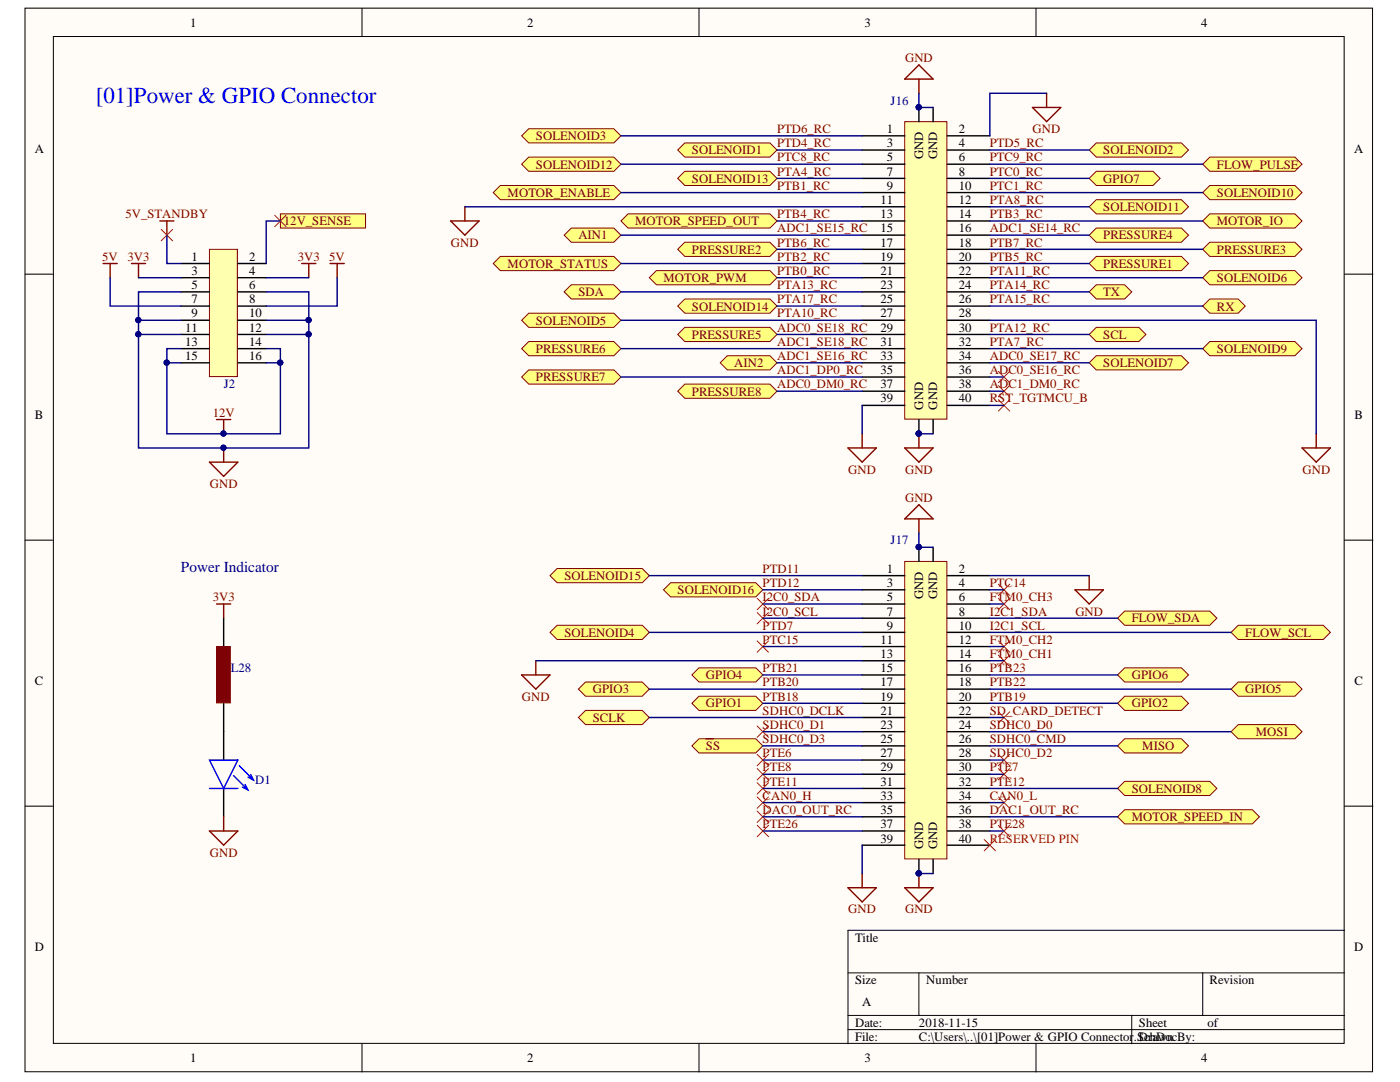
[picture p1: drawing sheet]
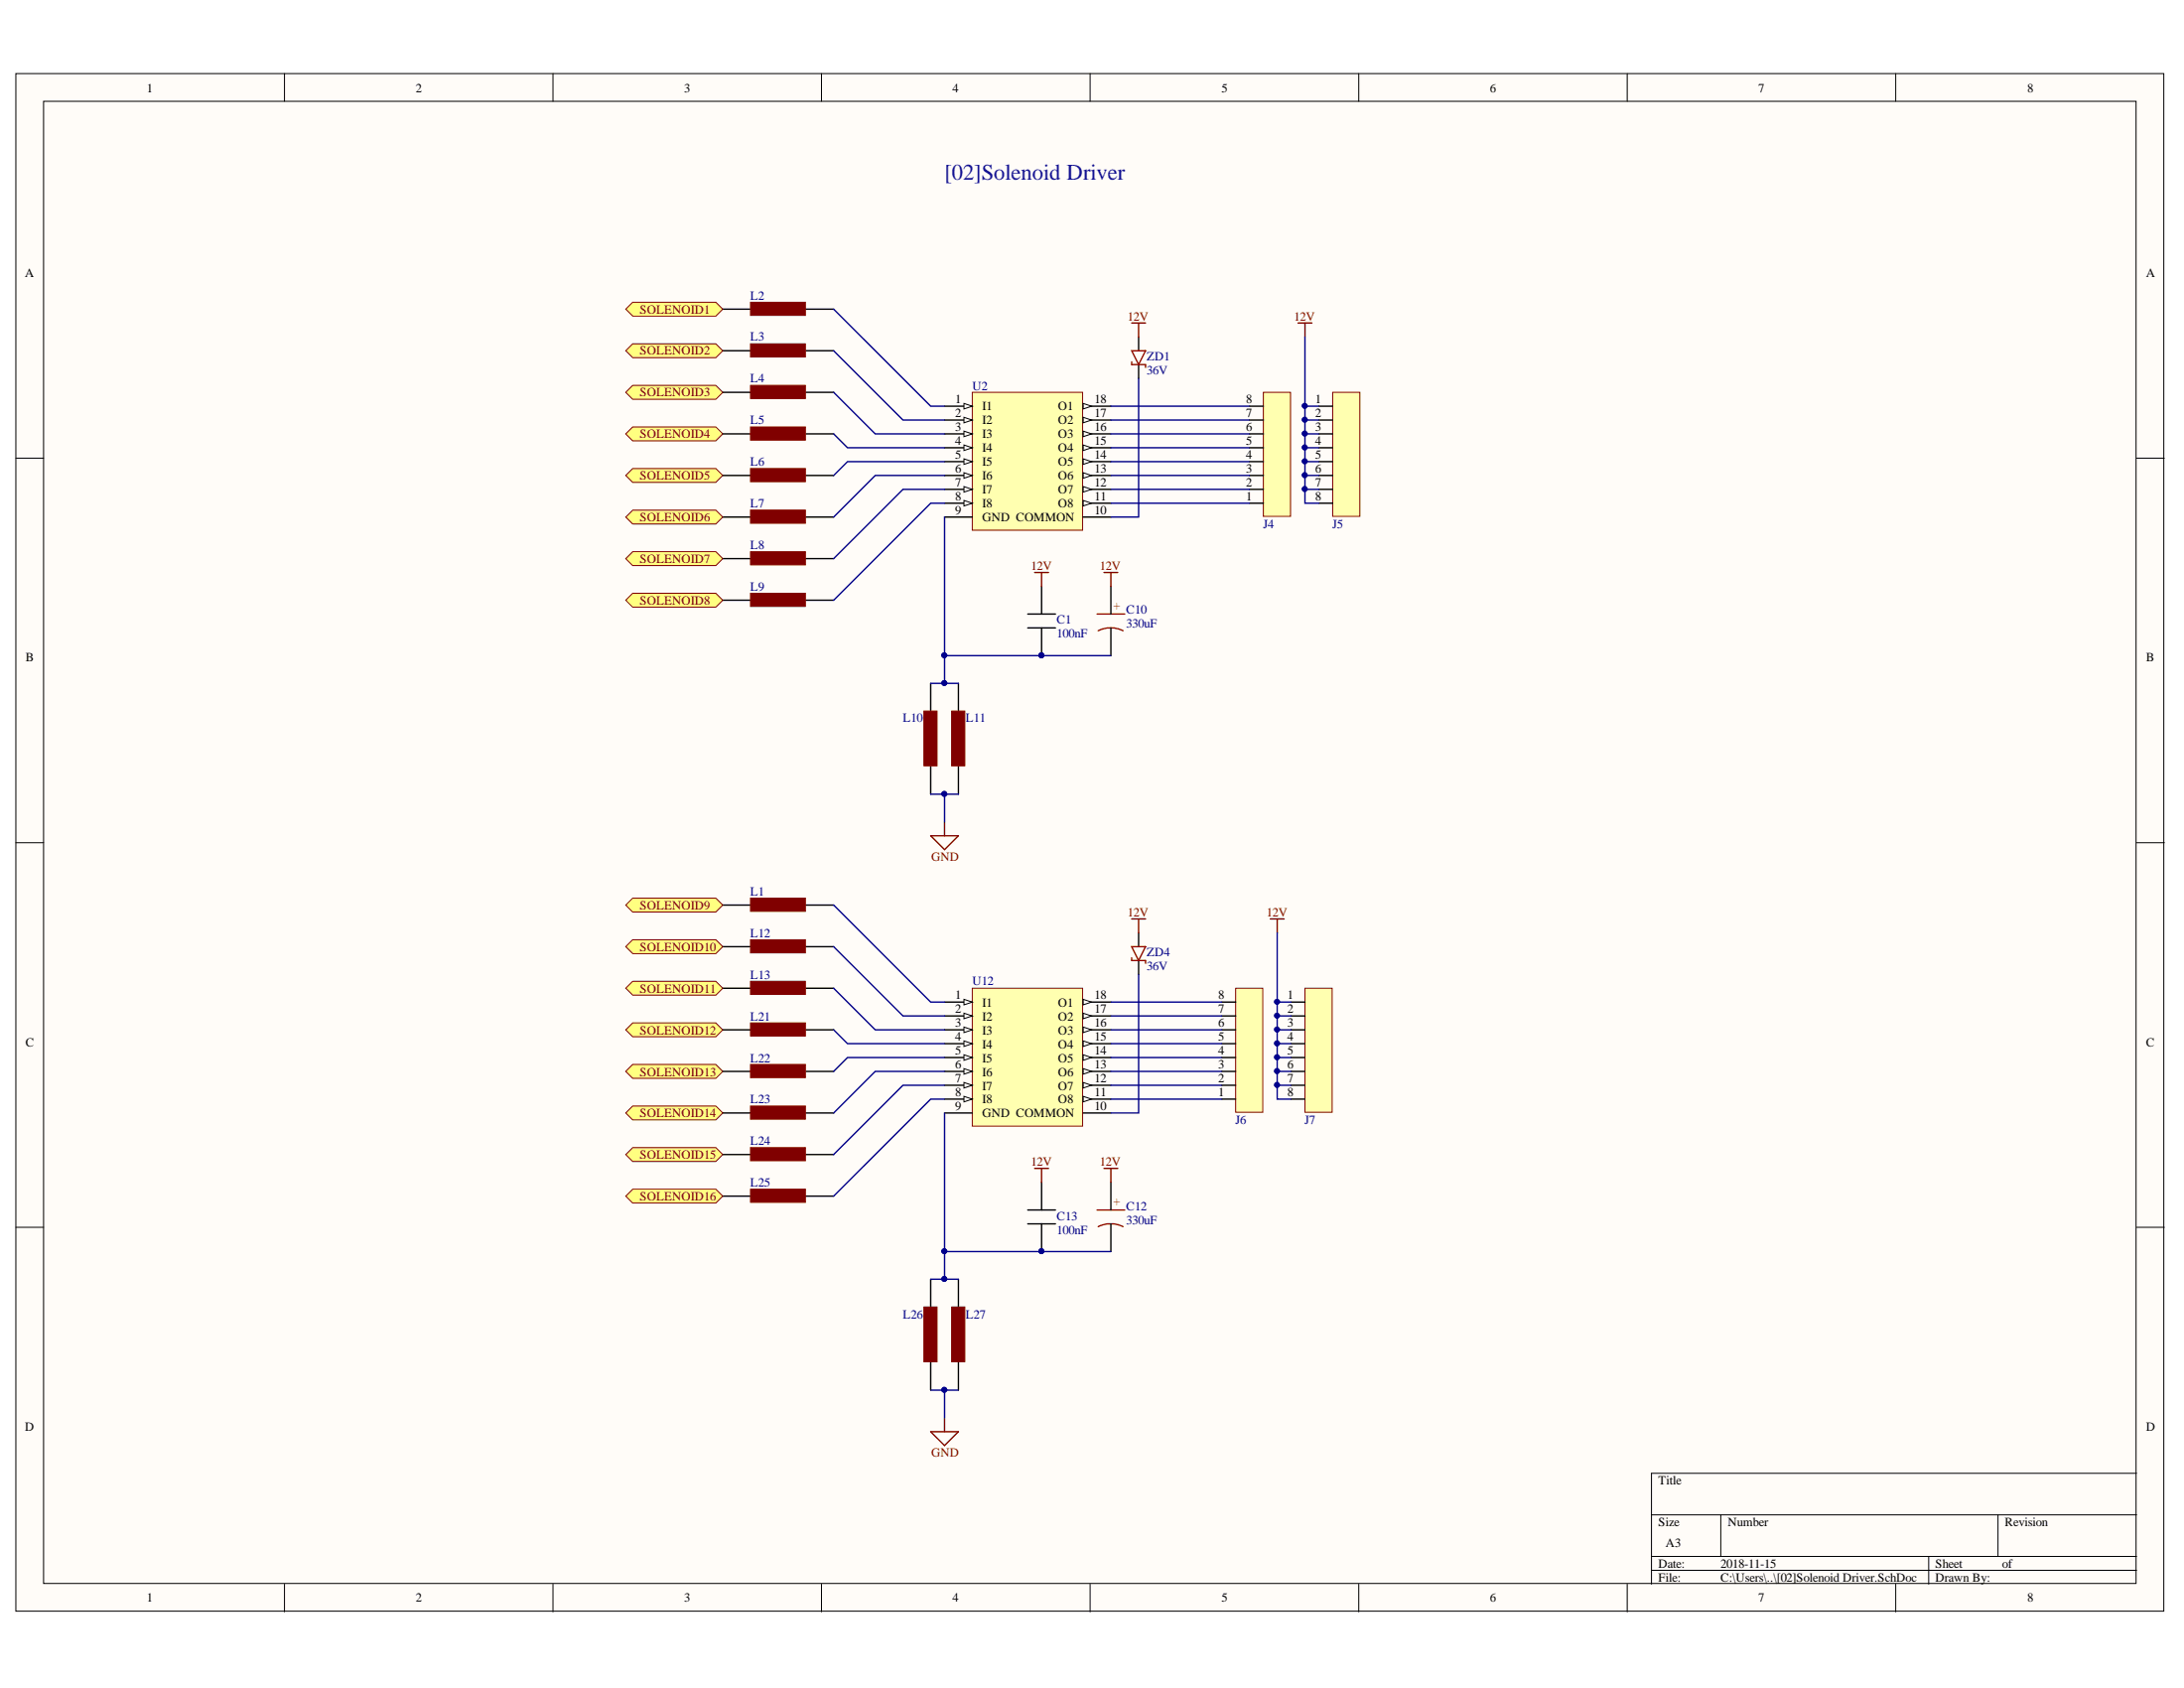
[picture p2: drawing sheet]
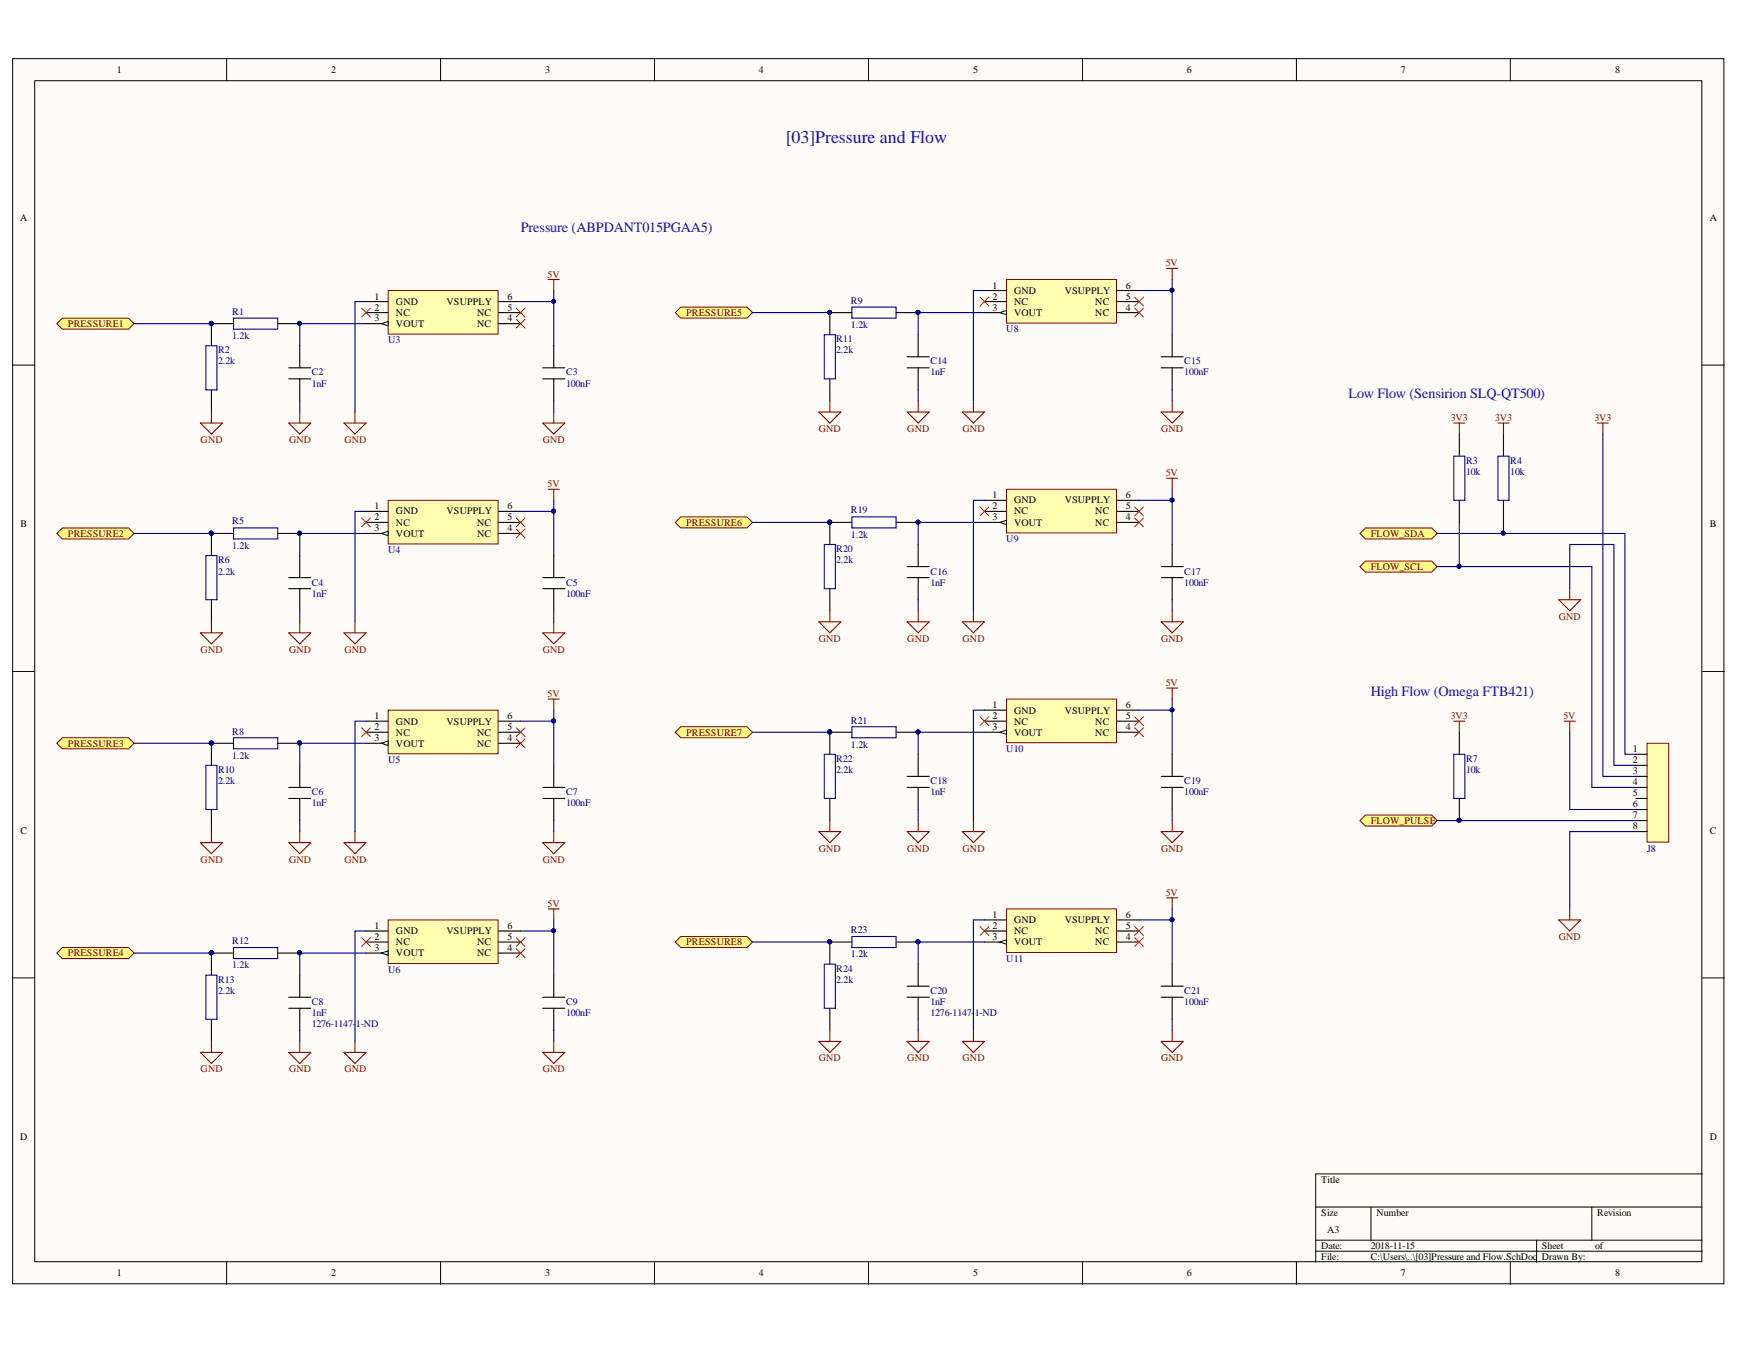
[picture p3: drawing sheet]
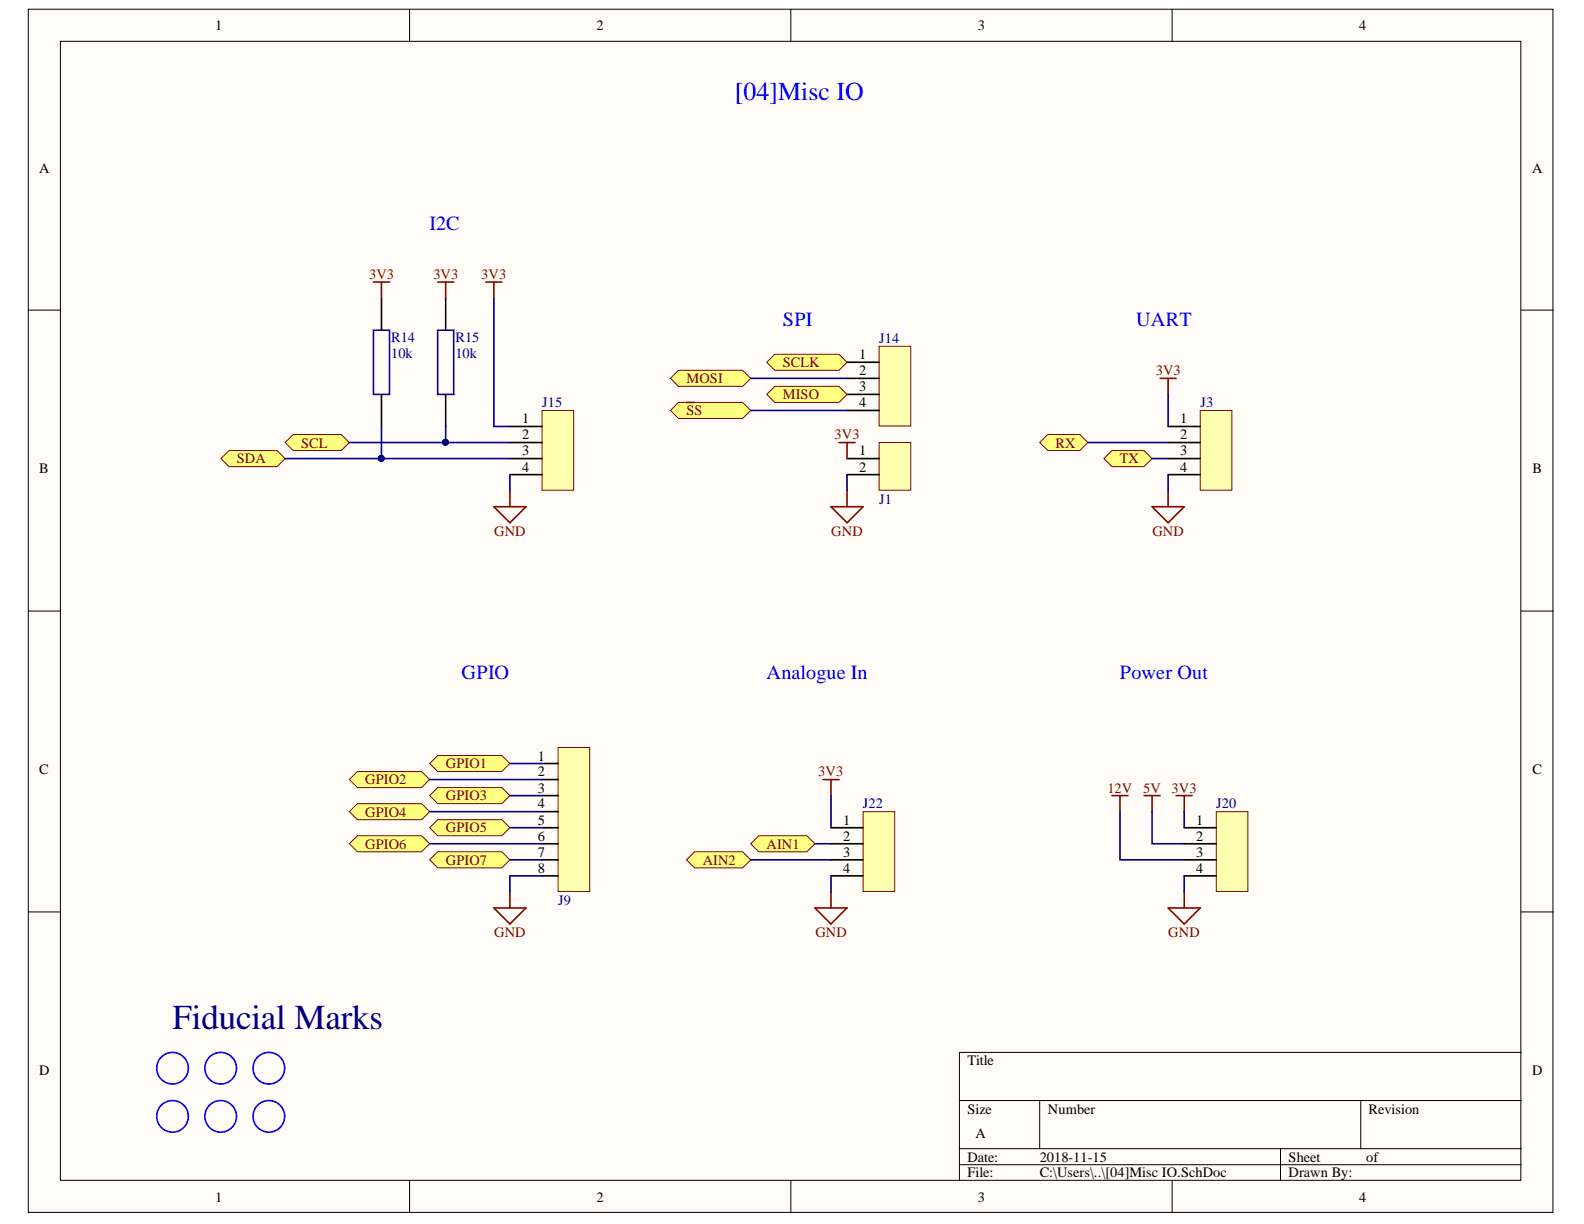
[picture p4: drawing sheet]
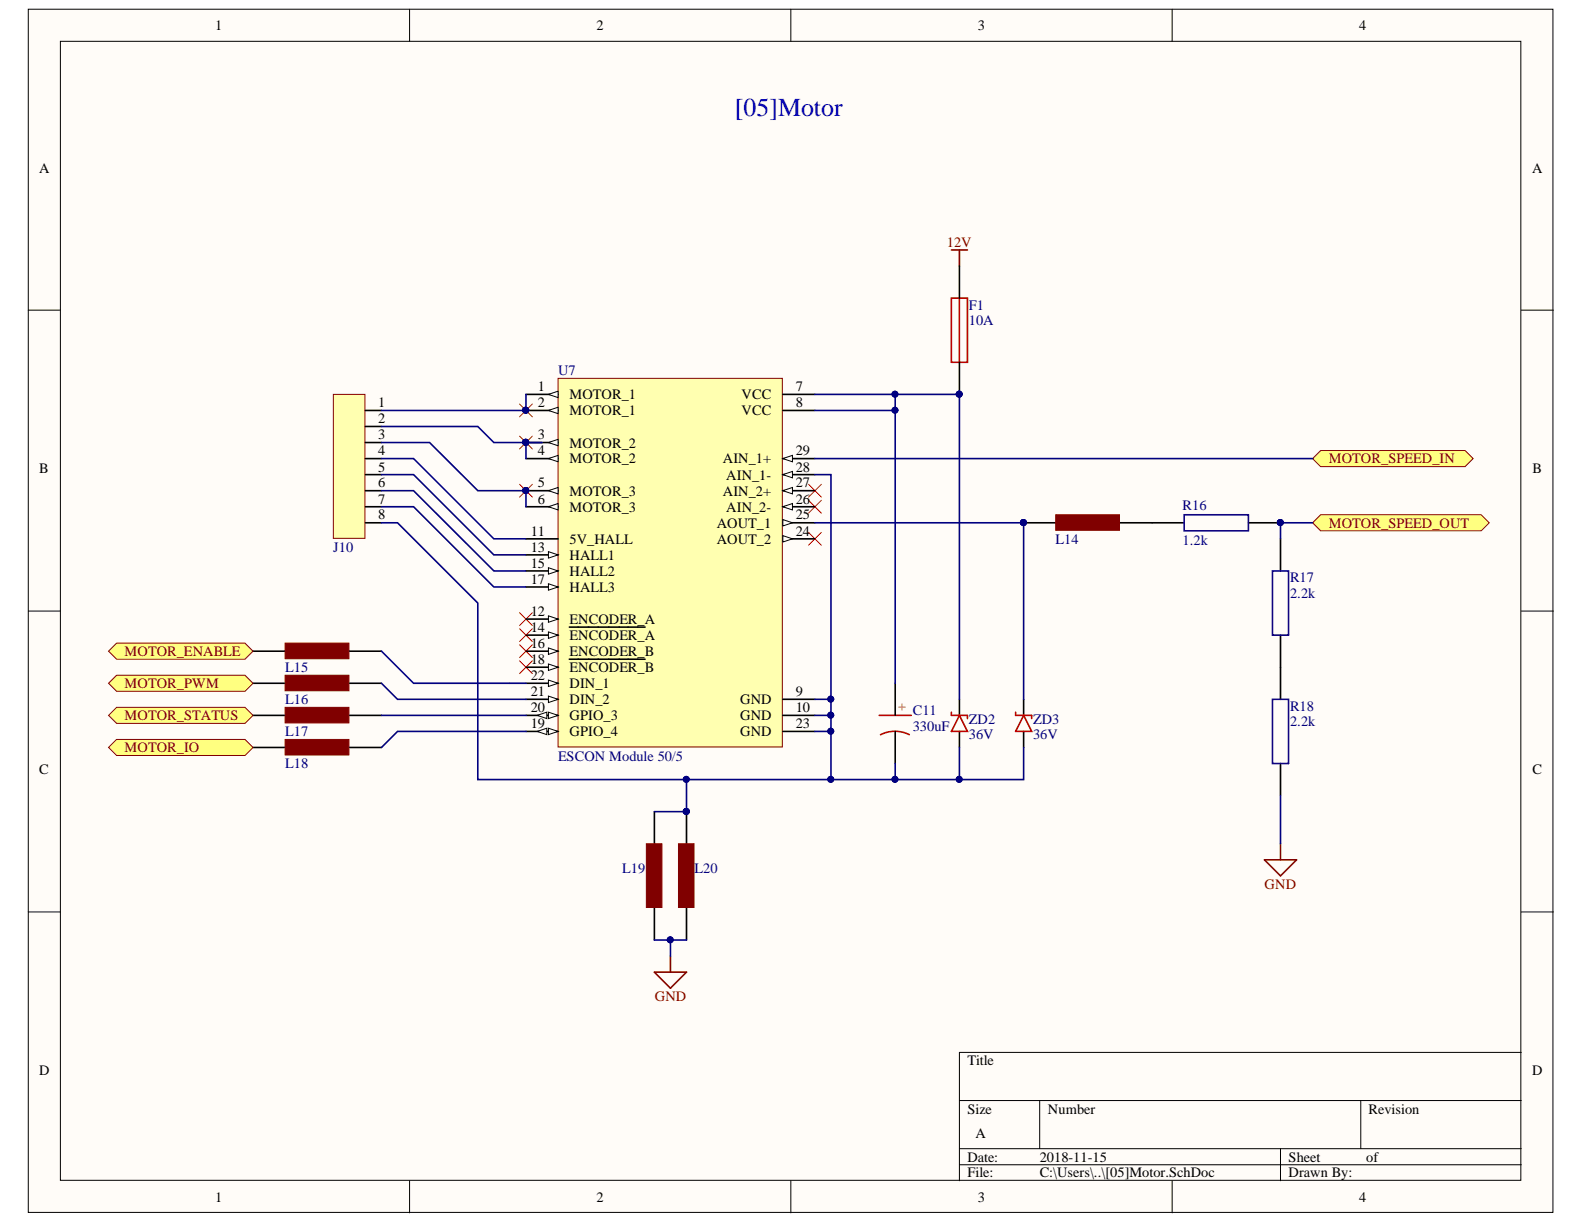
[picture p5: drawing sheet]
# Altium project ammdk_shield.PrjPcb
5 sheets, 112 parts. Net scope: flat (ports and power ports of the same name join across sheets).
Board files: blank_application_board.PcbDoc, generic_shield.PcbDoc
Sheets:
  [01]Power & GPIO Connector.SchDoc
  [02]Solenoid Driver.SchDoc
  [03]Pressure and Flow.SchDoc
  [04]Misc IO.SchDoc
  [05]Motor.SchDoc

## Sheet [01]Power & GPIO Connector.SchDoc
size A

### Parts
D1  XZFBB45S-9  [PLCC-2]  (value not drawn)
J2  DF11-16DP-2DSA(01)  [DF11-16DP-2DSA(01)_FLIP]  (value not drawn)
J16  M55-7004042R  [M55-7004042R_FLIP]  (value not drawn)
J17  M55-7004042R  [M55-7004042R_FLIP]  (value not drawn)
L28  MH2029-300Y  [INDC2012X11N]  (value not drawn)

### Ports
12V_SENSE, AIN1 (bidir), AIN2 (bidir), FLOW_PULSE (bidir), FLOW_SCL (bidir), FLOW_SDA (bidir), GPIO1 (bidir), GPIO2 (bidir), GPIO3 (bidir), GPIO4 (bidir), GPIO5 (bidir), GPIO6 (bidir), GPIO7 (bidir), MISO (bidir), MOSI (bidir), MOTOR_ENABLE (bidir), MOTOR_IO (bidir), MOTOR_PWM (bidir), MOTOR_SPEED_IN (bidir), MOTOR_SPEED_OUT (bidir), MOTOR_STATUS (bidir), PRESSURE1 (bidir), PRESSURE2 (bidir), PRESSURE3 (bidir), PRESSURE4 (bidir), PRESSURE5 (bidir), PRESSURE6 (bidir), PRESSURE7 (bidir), PRESSURE8 (bidir), RX (bidir), SCL (bidir), SCLK (bidir), SDA (bidir), SOLENOID1 (bidir), SOLENOID2 (bidir), SOLENOID3 (bidir), SOLENOID4 (bidir), SOLENOID5 (bidir), SOLENOID6 (bidir), SOLENOID7 (bidir), SOLENOID8 (bidir), SOLENOID9 (bidir), SOLENOID10 (bidir), SOLENOID11 (bidir), SOLENOID12 (bidir), SOLENOID13 (bidir), SOLENOID14 (bidir), SOLENOID15 (bidir), SOLENOID16 (bidir), TX (bidir), ~{S}S (bidir)

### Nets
3V3: J2.3 J2.4 L28.2
5V: J2.7 J2.8
5V_STANDBY: J2.1
12V: J2.13 J2.14 J2.15 J2.16
GND: D1.2 J2.5 J2.6 J2.9 J2.10 J2.11 J2.12 J16.2 J16.11 J16.28 J16.39 J16.GND J17.2 J17.13 J17.39 J17.GND
ADC0_DM0_RC: J16.37 ; port PRESSURE8
ADC0_SE16_RC: J16.36
ADC0_SE17_RC: J16.34 ; port SOLENOID7
ADC0_SE18_RC: J16.29 ; port PRESSURE5
ADC1_DM0_RC: J16.38
ADC1_DP0_RC: J16.35 ; port PRESSURE7
ADC1_SE14_RC: J16.16 ; port PRESSURE4
ADC1_SE15_RC: J16.15 ; port AIN1
ADC1_SE16_RC: J16.33 ; port AIN2
ADC1_SE18_RC: J16.31 ; port PRESSURE6
CAN0_H: J17.33
CAN0_L: J17.34
DAC0_OUT_RC: J17.35
DAC1_OUT_RC: J17.36 ; port MOTOR_SPEED_IN
FTM0_CH1: J17.14
FTM0_CH2: J17.12
FTM0_CH3: J17.6
I2C0_SCL: J17.7
I2C0_SDA: J17.5
I2C1_SCL: J17.10 ; port FLOW_SCL
I2C1_SDA: J17.8 ; port FLOW_SDA
PTA4_RC: J16.7 ; port SOLENOID13
PTA7_RC: J16.32 ; port SOLENOID9
PTA8_RC: J16.12 ; port SOLENOID11
PTA10_RC: J16.27 ; port SOLENOID5
PTA11_RC: J16.22 ; port SOLENOID6
PTA12_RC: J16.30 ; port SCL
PTA13_RC: J16.23 ; port SDA
PTA14_RC: J16.24 ; port TX
PTA15_RC: J16.26 ; port RX
PTA17_RC: J16.25 ; port SOLENOID14
PTB0_RC: J16.21 ; port MOTOR_PWM
PTB1_RC: J16.9 ; port MOTOR_ENABLE
PTB2_RC: J16.19 ; port MOTOR_STATUS
PTB3_RC: J16.14 ; port MOTOR_IO
PTB4_RC: J16.13 ; port MOTOR_SPEED_OUT
PTB5_RC: J16.20 ; port PRESSURE1
PTB6_RC: J16.17 ; port PRESSURE2
PTB7_RC: J16.18 ; port PRESSURE3
PTB18: J17.19 ; port GPIO1
PTB19: J17.20 ; port GPIO2
PTB20: J17.17 ; port GPIO3
PTB21: J17.15 ; port GPIO4
PTB22: J17.18 ; port GPIO5
PTB23: J17.16 ; port GPIO6
PTC0_RC: J16.8 ; port GPIO7
PTC1_RC: J16.10 ; port SOLENOID10
PTC8_RC: J16.5 ; port SOLENOID12
PTC9_RC: J16.6 ; port FLOW_PULSE
PTC14: J17.4
PTC15: J17.11
PTD4_RC: J16.3 ; port SOLENOID1
PTD5_RC: J16.4 ; port SOLENOID2
PTD6_RC: J16.1 ; port SOLENOID3
PTD7: J17.9 ; port SOLENOID4
PTD11: J17.1 ; port SOLENOID15
PTD12: J17.3 ; port SOLENOID16
PTE6: J17.27
PTE7: J17.30
PTE8: J17.29
PTE11: J17.31
PTE12: J17.32 ; port SOLENOID8
PTE26: J17.37
PTE28: J17.38
RST_TGTMCU_B: J16.40
SD_CARD_DETECT: J17.22
SDHC0_CMD: J17.26 ; port MISO
SDHC0_D0: J17.24 ; port MOSI
SDHC0_D1: J17.23
SDHC0_D2: J17.28
SDHC0_D3: J17.25 ; port ~{S}S
SDHC0_DCLK: J17.21 ; port SCLK
NetD1_1: D1.1 L28.1
NetJ2_2: J2.2 ; port 12V_SENSE

Not connected (* = marked no-connect by the designer): J17 40*

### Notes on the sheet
- [01]Power & GPIO Connector
- Power Indicator
- (near J17) RESERVED PIN

## Sheet [02]Solenoid Driver.SchDoc
size A3

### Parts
C1  100nF  [CAPC2012X09N]
C10  330uF  [CAPAE137130X140M]
C12  330uF  [CAPAE137130X140M]
C13  100nF  [CAPC2012X09N]
J4  1771156  [1771156]  (value not drawn)
J5  1771156  [1771156]  (value not drawn)
J6  1771156  [1771156]  (value not drawn)
J7  1771156  [1771156]  (value not drawn)
L1  MH2029-300Y  [INDC2012X11N]  (value not drawn)
L2  MH2029-300Y  [INDC2012X11N]  (value not drawn)
L3  MH2029-300Y  [INDC2012X11N]  (value not drawn)
L4  MH2029-300Y  [INDC2012X11N]  (value not drawn)
L5  MH2029-300Y  [INDC2012X11N]  (value not drawn)
L6  MH2029-300Y  [INDC2012X11N]  (value not drawn)
L7  MH2029-300Y  [INDC2012X11N]  (value not drawn)
L8  MH2029-300Y  [INDC2012X11N]  (value not drawn)
L9  MH2029-300Y  [INDC2012X11N]  (value not drawn)
L10  MH2029-300Y  [INDC2012X11N]  (value not drawn)
L11  MH2029-300Y  [INDC2012X11N]  (value not drawn)
L12  MH2029-300Y  [INDC2012X11N]  (value not drawn)
L13  MH2029-300Y  [INDC2012X11N]  (value not drawn)
L21  MH2029-300Y  [INDC2012X11N]  (value not drawn)
L22  MH2029-300Y  [INDC2012X11N]  (value not drawn)
L23  MH2029-300Y  [INDC2012X11N]  (value not drawn)
L24  MH2029-300Y  [INDC2012X11N]  (value not drawn)
L25  MH2029-300Y  [INDC2012X11N]  (value not drawn)
L26  MH2029-300Y  [INDC2012X11N]  (value not drawn)
L27  MH2029-300Y  [INDC2012X11N]  (value not drawn)
U2  TBD62083A  [TSOP65P640X155-18N]  (value not drawn)
U12  TBD62083A  [TSOP65P640X155-18N]  (value not drawn)
ZD1  36V  [SOT95P237X111-3N]
ZD4  36V  [SOT95P237X111-3N]

### Ports
SOLENOID1 (bidir), SOLENOID2 (bidir), SOLENOID3 (bidir), SOLENOID4 (bidir), SOLENOID5 (bidir), SOLENOID6 (bidir), SOLENOID7 (bidir), SOLENOID8 (bidir), SOLENOID9 (bidir), SOLENOID10 (bidir), SOLENOID11 (bidir), SOLENOID12 (bidir), SOLENOID13 (bidir), SOLENOID14 (bidir), SOLENOID15 (bidir), SOLENOID16 (bidir)

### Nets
12V: C1.2 C10.1 C12.1 C13.2 J5.1 J5.2 J5.3 J5.4 J5.5 J5.6 J5.7 J5.8 J7.1 J7.2 J7.3 J7.4 J7.5 J7.6 J7.7 J7.8 ZD1.A ZD4.A
GND: L10.1 L11.1 L26.1 L27.1
ADC0_SE17_RC: L8.1 ; port SOLENOID7
PTA4_RC: L22.1 ; port SOLENOID13
PTA7_RC: L1.1 ; port SOLENOID9
PTA8_RC: L13.1 ; port SOLENOID11
PTA10_RC: L6.1 ; port SOLENOID5
PTA11_RC: L7.1 ; port SOLENOID6
PTA17_RC: L23.1 ; port SOLENOID14
PTC1_RC: L12.1 ; port SOLENOID10
PTC8_RC: L21.1 ; port SOLENOID12
PTD4_RC: L2.1 ; port SOLENOID1
PTD5_RC: L3.1 ; port SOLENOID2
PTD6_RC: L4.1 ; port SOLENOID3
PTD7: L5.1 ; port SOLENOID4
PTD11: L24.1 ; port SOLENOID15
PTD12: L25.1 ; port SOLENOID16
PTE12: L9.1 ; port SOLENOID8
NetC1_1: C1.1 C10.2 L10.2 L11.2 U2.9(GND)
NetC12_2: C12.2 C13.1 L26.2 L27.2 U12.9(GND)
NetJ4_1: J4.1 U2.11(O8)
NetJ4_2: J4.2 U2.12(O7)
NetJ4_3: J4.3 U2.13(O6)
NetJ4_4: J4.4 U2.14(O5)
NetJ4_5: J4.5 U2.15(O4)
NetJ4_6: J4.6 U2.16(O3)
NetJ4_7: J4.7 U2.17(O2)
NetJ4_8: J4.8 U2.18(O1)
NetJ6_1: J6.1 U12.11(O8)
NetJ6_2: J6.2 U12.12(O7)
NetJ6_3: J6.3 U12.13(O6)
NetJ6_4: J6.4 U12.14(O5)
NetJ6_5: J6.5 U12.15(O4)
NetJ6_6: J6.6 U12.16(O3)
NetJ6_7: J6.7 U12.17(O2)
NetJ6_8: J6.8 U12.18(O1)
NetL1_2: L1.2 U12.1(I1)
NetL2_2: L2.2 U2.1(I1)
NetL3_2: L3.2 U2.2(I2)
NetL4_2: L4.2 U2.3(I3)
NetL5_2: L5.2 U2.4(I4)
NetL6_2: L6.2 U2.5(I5)
NetL7_2: L7.2 U2.6(I6)
NetL8_2: L8.2 U2.7(I7)
NetL9_2: L9.2 U2.8(I8)
NetL12_2: L12.2 U12.2(I2)
NetL13_2: L13.2 U12.3(I3)
NetL21_2: L21.2 U12.4(I4)
NetL22_2: L22.2 U12.5(I5)
NetL23_2: L23.2 U12.6(I6)
NetL24_2: L24.2 U12.7(I7)
NetL25_2: L25.2 U12.8(I8)
NetU2_10: U2.10(COMMON) ZD1.K
NetU12_10: U12.10(COMMON) ZD4.K

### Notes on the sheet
- [02]Solenoid Driver

## Sheet [03]Pressure and Flow.SchDoc
size A3

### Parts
C2  1nF  [CAPC2012X09N]
C3  100nF  [CAPC2012X09N]
C4  1nF  [CAPC2012X09N]
C5  100nF  [CAPC2012X09N]
C6  1nF  [CAPC2012X09N]
C7  100nF  [CAPC2012X09N]
C8  1nF  Supplier Part Number 1: 1276-1147-1-ND  [CAPC2012X09N]
C9  100nF  [CAPC2012X09N]
C14  1nF  [CAPC2012X09N]
C15  100nF  [CAPC2012X09N]
C16  1nF  [CAPC2012X09N]
C17  100nF  [CAPC2012X09N]
C18  1nF  [CAPC2012X09N]
C19  100nF  [CAPC2012X09N]
C20  1nF  Supplier Part Number 1: 1276-1147-1-ND  [CAPC2012X09N]
C21  100nF  [CAPC2012X09N]
J8  1771156  [1771156]  (value not drawn)
R1  1.2k  [RESC2012X07N_SAMSUNG]
R2  2.2k  [RESC2012X07N_SAMSUNG]
R3  10k  [RESC2012X07N_SAMSUNG]
R4  10k  [RESC2012X07N_SAMSUNG]
R5  1.2k  [RESC2012X07N_SAMSUNG]
R6  2.2k  [RESC2012X07N_SAMSUNG]
R7  10k  [RESC2012X07N_SAMSUNG]
R8  1.2k  [RESC2012X07N_SAMSUNG]
R9  1.2k  [RESC2012X07N_SAMSUNG]
R10  2.2k  [RESC2012X07N_SAMSUNG]
R11  2.2k  [RESC2012X07N_SAMSUNG]
R12  1.2k  [RESC2012X07N_SAMSUNG]
R13  2.2k  [RESC2012X07N_SAMSUNG]
R19  1.2k  [RESC2012X07N_SAMSUNG]
R20  2.2k  [RESC2012X07N_SAMSUNG]
R21  1.2k  [RESC2012X07N_SAMSUNG]
R22  2.2k  [RESC2012X07N_SAMSUNG]
R23  1.2k  [RESC2012X07N_SAMSUNG]
R24  2.2k  [RESC2012X07N_SAMSUNG]
U3  ABPDANT015PGAA5_SMD  [DIP6 SMD]  (value not drawn)
U4  ABPDANT015PGAA5_SMD  [DIP6 SMD]  (value not drawn)
U5  ABPDANT015PGAA5_SMD  [DIP6 SMD]  (value not drawn)
U6  ABPDANT015PGAA5_SMD  [DIP6 SMD]  (value not drawn)
U8  ABPDANT015PGAA5_SMD  [DIP6 SMD]  (value not drawn)
U9  ABPDANT015PGAA5_SMD  [DIP6 SMD]  (value not drawn)
U10  ABPDANT015PGAA5_SMD  [DIP6 SMD]  (value not drawn)
U11  ABPDANT015PGAA5_SMD  [DIP6 SMD]  (value not drawn)

### Ports
FLOW_PULSE (bidir), FLOW_SCL (bidir), FLOW_SDA (bidir), PRESSURE1 (bidir), PRESSURE2 (bidir), PRESSURE3 (bidir), PRESSURE4 (bidir), PRESSURE5 (bidir), PRESSURE6 (bidir), PRESSURE7 (bidir), PRESSURE8 (bidir)

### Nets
3V3: J8.3 R3.2 R4.2 R7.2
5V: C3.2 C5.2 C7.2 C9.2 C15.2 C17.2 C19.2 C21.2 J8.6 U3.6(VSUPPLY) U4.6(VSUPPLY) U5.6(VSUPPLY) U6.6(VSUPPLY) U8.6(VSUPPLY) U9.6(VSUPPLY) U10.6(VSUPPLY) U11.6(VSUPPLY)
GND: C2.1 C3.1 C4.1 C5.1 C6.1 C7.1 C8.1 C9.1 C14.1 C15.1 C16.1 C17.1 C18.1 C19.1 C20.1 C21.1 J8.2 J8.8 R2.1 R6.1 R10.1 R11.1 R13.1 R20.1 R22.1 R24.1 U3.1(GND) U4.1(GND) U5.1(GND) U6.1(GND) U8.1(GND) U9.1(GND) U10.1(GND) U11.1(GND)
ADC0_DM0_RC: R23.1 R24.2 ; port PRESSURE8
ADC0_SE18_RC: R9.1 R11.2 ; port PRESSURE5
ADC1_DP0_RC: R21.1 R22.2 ; port PRESSURE7
ADC1_SE14_RC: R12.1 R13.2 ; port PRESSURE4
ADC1_SE18_RC: R19.1 R20.2 ; port PRESSURE6
I2C1_SCL: J8.4 R3.1 ; port FLOW_SCL
I2C1_SDA: J8.1 R4.1 ; port FLOW_SDA
PTB5_RC: R1.1 R2.2 ; port PRESSURE1
PTB6_RC: R5.1 R6.2 ; port PRESSURE2
PTB7_RC: R8.1 R10.2 ; port PRESSURE3
PTC9_RC: J8.7 R7.1 ; port FLOW_PULSE
NetC2_2: C2.2 R1.2 U3.3(VOUT)
NetC4_2: C4.2 R5.2 U4.3(VOUT)
NetC6_2: C6.2 R8.2 U5.3(VOUT)
NetC8_2: C8.2 R12.2 U6.3(VOUT)
NetC14_2: C14.2 R9.2 U8.3(VOUT)
NetC16_2: C16.2 R19.2 U9.3(VOUT)
NetC18_2: C18.2 R21.2 U10.3(VOUT)
NetC20_2: C20.2 R23.2 U11.3(VOUT)

Not connected (* = marked no-connect by the designer): J8 5; U3 2(NC)* 4(NC)* 5(NC)*; U4 2(NC)* 4(NC)* 5(NC)*; U5 2(NC)* 4(NC)* 5(NC)*; U6 2(NC)* 4(NC)* 5(NC)*; U8 2(NC)* 4(NC)* 5(NC)*; U9 2(NC)* 4(NC)* 5(NC)*; U10 2(NC)* 4(NC)* 5(NC)*; U11 2(NC)* 4(NC)* 5(NC)*

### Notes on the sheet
- [03]Pressure and Flow
- Pressure (ABPDANT015PGAA5)
- Low Flow (Sensirion SLQ-QT500)
- High Flow (Omega FTB421)

## Sheet [04]Misc IO.SchDoc
size A

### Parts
FID1  FID?  [fiducial]  (value not drawn)
FID2  FID?  [fiducial]  (value not drawn)
FID3  FID?  [fiducial]  (value not drawn)
FID4  FID?  [fiducial]  (value not drawn)
FID5  FID?  [fiducial]  (value not drawn)
FID6  FID?  [fiducial]  (value not drawn)
J1  282834-2  [282834-2]  (value not drawn)
J3  282834-4  [282834-4]  (value not drawn)
J9  1771156  [1771156]  (value not drawn)
J14  282834-4  [282834-4]  (value not drawn)
J15  282834-4  [282834-4]  (value not drawn)
J20  282834-4  [282834-4]  (value not drawn)
J22  282834-4  [282834-4]  (value not drawn)
R14  10k  [RESC2012X07N_SAMSUNG]
R15  10k  [RESC2012X07N_SAMSUNG]

### Ports
AIN1 (bidir), AIN2 (bidir), GPIO1 (bidir), GPIO2 (bidir), GPIO3 (bidir), GPIO4 (bidir), GPIO5 (bidir), GPIO6 (bidir), GPIO7 (bidir), MISO (bidir), MOSI (bidir), RX (bidir), SCL (bidir), SCLK (bidir), SDA (bidir), TX (bidir), ~{S}S (bidir)

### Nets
3V3: J1.1 J3.1 J15.1 J20.1 J22.1 R14.2 R15.2
5V: J20.2
12V: J20.3
GND: J1.2 J3.4 J9.8 J15.4 J20.4 J22.4
ADC1_SE15_RC: J22.2 ; port AIN1
ADC1_SE16_RC: J22.3 ; port AIN2
PTA12_RC: J15.2 R15.1 ; port SCL
PTA13_RC: J15.3 R14.1 ; port SDA
PTA14_RC: J3.3 ; port TX
PTA15_RC: J3.2 ; port RX
PTB18: J9.1 ; port GPIO1
PTB19: J9.2 ; port GPIO2
PTB20: J9.3 ; port GPIO3
PTB21: J9.4 ; port GPIO4
PTB22: J9.5 ; port GPIO5
PTB23: J9.6 ; port GPIO6
PTC0_RC: J9.7 ; port GPIO7
SDHC0_CMD: J14.3 ; port MISO
SDHC0_D0: J14.2 ; port MOSI
SDHC0_D3: J14.4 ; port ~{S}S
SDHC0_DCLK: J14.1 ; port SCLK

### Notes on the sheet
- [04]Misc IO
- I2C
- SPI
- UART
- GPIO
- Analogue In
- Power Out
- Fiducial Marks

## Sheet [05]Motor.SchDoc
size A

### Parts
C11  330uF  [CAPAE137130X140M]
F1  10A  [0157004.DR]
J10  1771156  [1771156]  (value not drawn)
L14  MH2029-300Y  [INDC2012X11N]  (value not drawn)
L15  MH2029-300Y  [INDC2012X11N]  (value not drawn)
L16  MH2029-300Y  [INDC2012X11N]  (value not drawn)
L17  MH2029-300Y  [INDC2012X11N]  (value not drawn)
L18  MH2029-300Y  [INDC2012X11N]  (value not drawn)
L19  MH2029-300Y  [INDC2012X11N]  (value not drawn)
L20  MH2029-300Y  [INDC2012X11N]  (value not drawn)
R16  1.2k  [RESC2012X07N_SAMSUNG]
R17  2.2k  [RESC2012X07N_SAMSUNG]
R18  2.2k  [RESC2012X07N_SAMSUNG]
U7  ESCON Module 50/5  [ESCON Module 50/5 SMD]
ZD2  36V  [SOT95P237X111-3N]
ZD3  36V  [SOT95P237X111-3N]

### Ports
MOTOR_ENABLE (bidir), MOTOR_IO (bidir), MOTOR_PWM (bidir), MOTOR_SPEED_IN (bidir), MOTOR_SPEED_OUT (bidir), MOTOR_STATUS (bidir)

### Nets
12V: F1.2
GND: L19.2 L20.1 R18.1
DAC1_OUT_RC: U7.29(AIN_1+) ; port MOTOR_SPEED_IN
PTB0_RC: L16.1 ; port MOTOR_PWM
PTB1_RC: L15.1 ; port MOTOR_ENABLE
PTB2_RC: L17.1 ; port MOTOR_STATUS
PTB3_RC: L18.1 ; port MOTOR_IO
PTB4_RC: R16.1 R17.2 ; port MOTOR_SPEED_OUT
NetC11_1: C11.1 F1.1 U7.7(VCC) U7.8(VCC) ZD2.K
NetC11_2: C11.2 J10.8 L19.1 L20.2 U7.9(GND) U7.10(GND) U7.23(GND) U7.28(AIN_1-) ZD2.A ZD3.A
NetJ10_1: J10.1 U7.1(MOTOR_1) U7.2(MOTOR_1)
NetJ10_2: J10.2 U7.3(MOTOR_2) U7.4(MOTOR_2)
NetJ10_3: J10.3 U7.5(MOTOR_3) U7.6(MOTOR_3)
NetJ10_4: J10.4 U7.11(5V_HALL)
NetJ10_5: J10.5 U7.13(HALL1)
NetJ10_6: J10.6 U7.15(HALL2)
NetJ10_7: J10.7 U7.17(HALL3)
NetL14_1: L14.1 U7.25(AOUT_1) ZD3.K
NetL14_2: L14.2 R16.2
NetL15_2: L15.2 U7.22(DIN_1)
NetL16_2: L16.2 U7.21(DIN_2)
NetL17_2: L17.2 U7.20(GPIO_3)
NetL18_2: L18.2 U7.19(GPIO_4)
NetR17_1: R17.1 R18.2

Not connected (* = marked no-connect by the designer): U7 12(ENCODER_A)* 14(~{ENCODER_}A)* 16(ENCODER_B)* 18(~{ENCODER_}B)* 24(AOUT_2)* 26(AIN_2-)* 27(AIN_2+)*

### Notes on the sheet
- [05]Motor

## Nets that join several sheets
3V3: [01]Power & GPIO Connector (J2.3 J2.4 L28.2), [03]Pressure and Flow (J8.3 R3.2 R4.2 R7.2), [04]Misc IO (7 pins)
5V: [01]Power & GPIO Connector (J2.7 J2.8), [03]Pressure and Flow (17 pins), [04]Misc IO (J20.2)
12V: [01]Power & GPIO Connector (J2.13 J2.14 J2.15 J2.16), [02]Solenoid Driver (22 pins), [04]Misc IO (J20.3), [05]Motor (F1.2)
GND: [01]Power & GPIO Connector (16 pins), [02]Solenoid Driver (L10.1 L11.1 L26.1 L27.1), [03]Pressure and Flow (34 pins), [04]Misc IO (6 pins), [05]Motor (L19.2 L20.1 R18.1)
ADC0_DM0_RC: [01]Power & GPIO Connector (J16.37), [03]Pressure and Flow (R23.1 R24.2)
ADC0_SE17_RC: [01]Power & GPIO Connector (J16.34), [02]Solenoid Driver (L8.1)
ADC0_SE18_RC: [01]Power & GPIO Connector (J16.29), [03]Pressure and Flow (R9.1 R11.2)
ADC1_DP0_RC: [01]Power & GPIO Connector (J16.35), [03]Pressure and Flow (R21.1 R22.2)
ADC1_SE14_RC: [01]Power & GPIO Connector (J16.16), [03]Pressure and Flow (R12.1 R13.2)
ADC1_SE15_RC: [01]Power & GPIO Connector (J16.15), [04]Misc IO (J22.2)
ADC1_SE16_RC: [01]Power & GPIO Connector (J16.33), [04]Misc IO (J22.3)
ADC1_SE18_RC: [01]Power & GPIO Connector (J16.31), [03]Pressure and Flow (R19.1 R20.2)
DAC1_OUT_RC: [01]Power & GPIO Connector (J17.36), [05]Motor (U7.29)
I2C1_SCL: [01]Power & GPIO Connector (J17.10), [03]Pressure and Flow (J8.4 R3.1)
I2C1_SDA: [01]Power & GPIO Connector (J17.8), [03]Pressure and Flow (J8.1 R4.1)
PTA4_RC: [01]Power & GPIO Connector (J16.7), [02]Solenoid Driver (L22.1)
PTA7_RC: [01]Power & GPIO Connector (J16.32), [02]Solenoid Driver (L1.1)
PTA8_RC: [01]Power & GPIO Connector (J16.12), [02]Solenoid Driver (L13.1)
PTA10_RC: [01]Power & GPIO Connector (J16.27), [02]Solenoid Driver (L6.1)
PTA11_RC: [01]Power & GPIO Connector (J16.22), [02]Solenoid Driver (L7.1)
PTA12_RC: [01]Power & GPIO Connector (J16.30), [04]Misc IO (J15.2 R15.1)
PTA13_RC: [01]Power & GPIO Connector (J16.23), [04]Misc IO (J15.3 R14.1)
PTA14_RC: [01]Power & GPIO Connector (J16.24), [04]Misc IO (J3.3)
PTA15_RC: [01]Power & GPIO Connector (J16.26), [04]Misc IO (J3.2)
PTA17_RC: [01]Power & GPIO Connector (J16.25), [02]Solenoid Driver (L23.1)
PTB0_RC: [01]Power & GPIO Connector (J16.21), [05]Motor (L16.1)
PTB1_RC: [01]Power & GPIO Connector (J16.9), [05]Motor (L15.1)
PTB2_RC: [01]Power & GPIO Connector (J16.19), [05]Motor (L17.1)
PTB3_RC: [01]Power & GPIO Connector (J16.14), [05]Motor (L18.1)
PTB4_RC: [01]Power & GPIO Connector (J16.13), [05]Motor (R16.1 R17.2)
PTB5_RC: [01]Power & GPIO Connector (J16.20), [03]Pressure and Flow (R1.1 R2.2)
PTB6_RC: [01]Power & GPIO Connector (J16.17), [03]Pressure and Flow (R5.1 R6.2)
PTB7_RC: [01]Power & GPIO Connector (J16.18), [03]Pressure and Flow (R8.1 R10.2)
PTB18: [01]Power & GPIO Connector (J17.19), [04]Misc IO (J9.1)
PTB19: [01]Power & GPIO Connector (J17.20), [04]Misc IO (J9.2)
PTB20: [01]Power & GPIO Connector (J17.17), [04]Misc IO (J9.3)
PTB21: [01]Power & GPIO Connector (J17.15), [04]Misc IO (J9.4)
PTB22: [01]Power & GPIO Connector (J17.18), [04]Misc IO (J9.5)
PTB23: [01]Power & GPIO Connector (J17.16), [04]Misc IO (J9.6)
PTC0_RC: [01]Power & GPIO Connector (J16.8), [04]Misc IO (J9.7)
PTC1_RC: [01]Power & GPIO Connector (J16.10), [02]Solenoid Driver (L12.1)
PTC8_RC: [01]Power & GPIO Connector (J16.5), [02]Solenoid Driver (L21.1)
PTC9_RC: [01]Power & GPIO Connector (J16.6), [03]Pressure and Flow (J8.7 R7.1)
PTD4_RC: [01]Power & GPIO Connector (J16.3), [02]Solenoid Driver (L2.1)
PTD5_RC: [01]Power & GPIO Connector (J16.4), [02]Solenoid Driver (L3.1)
PTD6_RC: [01]Power & GPIO Connector (J16.1), [02]Solenoid Driver (L4.1)
PTD7: [01]Power & GPIO Connector (J17.9), [02]Solenoid Driver (L5.1)
PTD11: [01]Power & GPIO Connector (J17.1), [02]Solenoid Driver (L24.1)
PTD12: [01]Power & GPIO Connector (J17.3), [02]Solenoid Driver (L25.1)
PTE12: [01]Power & GPIO Connector (J17.32), [02]Solenoid Driver (L9.1)
SDHC0_CMD: [01]Power & GPIO Connector (J17.26), [04]Misc IO (J14.3)
SDHC0_D0: [01]Power & GPIO Connector (J17.24), [04]Misc IO (J14.2)
SDHC0_D3: [01]Power & GPIO Connector (J17.25), [04]Misc IO (J14.4)
SDHC0_DCLK: [01]Power & GPIO Connector (J17.21), [04]Misc IO (J14.1)
